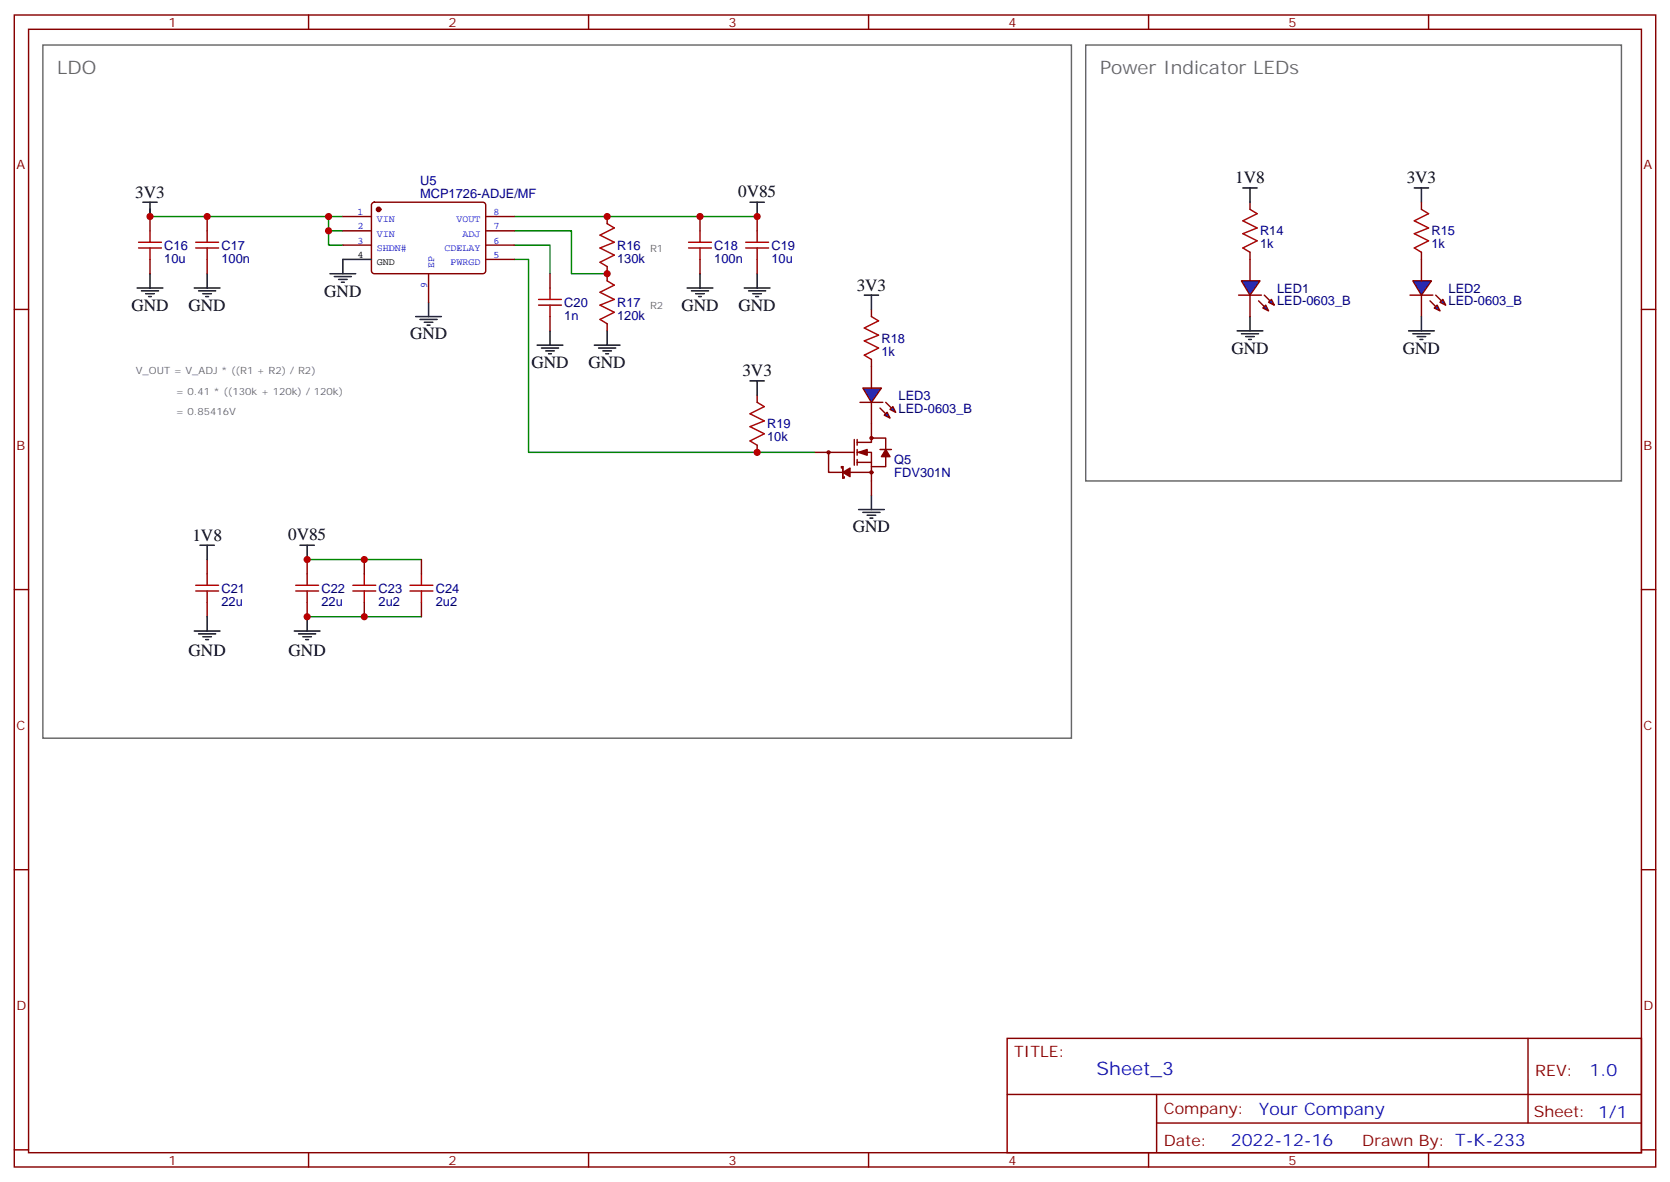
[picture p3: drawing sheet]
<svg xmlns="http://www.w3.org/2000/svg" width="412mm" height="292mm" viewBox="0 0 412 292" stroke-linecap="round" stroke-linejoin="round" font-family="sans-serif">
<g fill="none" stroke="#870000" stroke-width=".35">
<path d="M3.5 3.7h405.4v284.3h-405.4zM7.1 7.2h398.2v277.3h-398.2zM76.2 3.7v3.5M145.3 3.7v3.5M214.5 3.7v3.5M283.6 3.7v3.5M352.8 3.7v3.5M3.5 76.4h3.6M215.2 76.4v1.7M405.3 76.4h3.6M215.2 88.7v1.8M3.5 145.5h3.6"/>
<path d="M405.3 145.5h3.6M3.5 214.7h3.6M405.3 214.7h3.6M248.7 256.3h156.6v28.2h-156.6zM377.3 256.3v20.9M248.7 270.1h156.5M285.6 277.2h119.6M285.6 270.1v14.2M3.5 283.8h3.6M76.2 284.5v3.5M145.3 284.5v3.5M214.5 284.5v3.5"/>
<path d="M283.6 284.5v3.5M352.8 284.5v3.5M405.3 283.8h3.6"/>
</g>
<path d="M215.2 78.1l1.8 1.1-3.6 1.8 3.6 1.7-3.6 1.4 3.6 1.8-3.6 1.8 1.8 1" fill="none" stroke="#a10000" stroke-width=".35"/>
<path d="M213.4 72.8h3.6M215.2 72.8v3.6" fill="none" stroke="#000" stroke-width=".35"/>
<path d="M213.1 95.8h4.6l-2.5 3.5z" fill="#00f" stroke="#870000" stroke-width=".35"/>
<path d="M212.4 99.3h5.6z" fill="#f00" stroke="#870000" stroke-width=".35"/>
<g fill="#870000" stroke="#870000" stroke-width=".35">
<path d="M218.7 99.3l1.4 1.4z"/>
<path d="M217.3 100.7l1.4 1.4z"/>
</g>
<g fill="#00f" stroke="#870000" stroke-width=".35">
<path d="M219.8 101.1l.7-.7 .7 1.4z"/>
<path d="M218.4 102.5l.7-.7 .7 1.4z"/>
</g>
<g fill="none" stroke="#870000" stroke-width=".35">
<path d="M37 53.4v3.6M51.2 53.4v3.6M149.9 53.4v1.8M172.9 53.4v3.6M187 53.4v3.6M37 64v3.6M51.2 64v3.6M135.8 67.6v3.5M135.8 78.1v3.6M149.9 65.8v3.5M149.9 79.9v1.8M172.9 64v3.6"/>
<path d="M187 64v3.6M187 97.5v1.8M215.2 90.5v5.3M215.2 99.3v8.8M187 109.9v1.8M201.1 111.7h9.9M204.6 111.7v4.9h10.6M207.8 115.5v-.3h.3v2.8h.4v-.3M211 108.5v6.3M211.7 109.2h3.5v-1.1h3.5v2.8M211.7 111.7h3.5v3.5h3.5v-2.5M211.7 114.1h3.5"/>
<path d="M211.7 108.5v1.4M211.7 110.9v1.5M211.7 113.4v1.4M215.2 115.2v7M217.3 110.9h2.8"/>
<circle cx="204.6" cy="111.7" r=".35"/>
<circle cx="215.2" cy="108.1" r=".35"/>
<circle cx="215.2" cy="116.6" r=".35"/>
</g>
<path d="M37 51.7v1.7h44.1M81.1 53.4v7.1h3.6M81.1 53.4h3.6M81.1 57h3.6M127 57h14.1v10.6h8.8M127 53.4h60M127 64h3.5v47.7h56.5M127 60.5h8.8v7.1" fill="none" stroke="#008700" stroke-width=".35"/>
<g fill="none" stroke="#a10000" stroke-width=".35">
<path d="M34.2 59.8h5.7M37 57v2.8M48.3 59.8h5.7M51.2 57v2.8M149.9 55.2l1.8 1.1-3.5 1.7 3.5 1.8-3.5 1.4 3.5 1.8-3.5 1.7 1.7 1.1M170 59.8h5.7M172.9 57v2.8M184.1 59.8h5.7M187 57v2.8M34.2 61.2h5.7M37 61.2v2.8M48.3 61.2h5.7"/>
<path d="M51.2 61.2v2.8M133 75.3h5.6M133 73.9h5.6M135.8 71.1v2.8M135.8 75.3v2.8M149.9 69.3l1.8 1.1-3.5 1.7 3.5 1.8-3.5 1.4 3.5 1.8-3.5 1.7 1.7 1.1M170 61.2h5.7M172.9 61.2v2.8M184.1 61.2h5.7M187 61.2v2.8M187 99.3l1.7 1.1-3.5 1.7 3.5 1.8-3.5 1.4 3.5 1.8-3.5 1.7 1.8 1.1"/>
</g>
<g fill="none" stroke="#000" stroke-width=".35">
<path d="M35.3 49.9h3.5M37 49.9v3.5M185.2 49.9h3.5M187 49.9v3.5M33.9 71.1h6.3M34.9 71.8h4.3M36 72.5h2.1M36.7 73.2h.7M37 67.6v3.5M48 71.1h6.3M49 71.8h4.3M50.1 72.5h2.1"/>
<path d="M50.8 73.2h.7M51.2 67.6v3.5M81.5 67.6h6.3M82.5 68.3h4.3M83.6 69h2.1M84.3 69.7h.7M84.7 64v3.6M169.7 71.1h6.3M170.7 71.8h4.3M171.8 72.5h2.1M172.5 73.2h.7M172.9 67.6v3.5"/>
<path d="M183.8 71.1h6.3M184.9 71.8h4.2M185.9 72.5h2.1M186.6 73.2h.7M187 67.6v3.5M132.6 85.2h6.4M133.7 85.9h4.2M134.8 86.6h2.1M135.5 87.3h.7M135.8 81.7v3.5M146.8 85.2h6.3M147.8 85.9h4.2"/>
<path d="M148.9 86.6h2.1M149.6 87.3h.7M149.9 81.7v3.5M185.2 94h3.5M187 94v3.5M212 125.8h6.4M213.1 126.5h4.2M214.1 127.2h2.2M214.8 127.9h.7M215.2 122.2v3.6"/>
</g>
<g fill="#870000" stroke="#870000" stroke-width=".35">
<path d="M212 111.7l2.1-.8v1.5z"/>
<path d="M218.7 110.9l1.1 1.8h-2.1z"/>
<path d="M208.1 116.6l1.8-1.1v2.2z"/>
</g>
<path d="M348.9 69.3h4.6l-2.5 3.5z" fill="#00f" stroke="#870000" stroke-width=".35"/>
<path d="M348.2 72.8h5.6z" fill="#f00" stroke="#870000" stroke-width=".35"/>
<g fill="#870000" stroke="#870000" stroke-width=".35">
<path d="M354.5 72.8l1.5 1.5z"/>
<path d="M353.1 74.3l1.4 1.4z"/>
</g>
<g fill="#00f" stroke="#870000" stroke-width=".35">
<path d="M355.6 74.6l.7-.7 .7 1.4z"/>
<path d="M354.2 76l.7-.7 .7 1.4z"/>
</g>
<path d="M308.7 49.9v1.8M351 49.9v1.8M308.7 62.3v1.7M351 62.3v7M351 72.8v5.3" fill="none" stroke="#870000" stroke-width=".35"/>
<path d="M349.2 46.4h3.6M351 46.4v3.5M308.7 78.1v3.6M351 78.1v3.6M305.5 81.7h6.4M306.6 82.4h4.2M307.6 83.1h2.1M308.3 83.8h.7M347.8 81.7h6.4M348.9 82.4h4.2M350 83.1h2.1M350.7 83.8h.7" fill="none" stroke="#000" stroke-width=".35"/>
<path d="M308.7 51.7l1.7 1-3.5 1.8 3.5 1.8-3.5 1.4 3.5 1.7-3.5 1.8 1.8 1.1M351 51.7l1.8 1-3.6 1.8 3.6 1.8-3.6 1.4 3.6 1.7-3.6 1.8 1.8 1.1" fill="none" stroke="#a10000" stroke-width=".35"/>
<path d="M306.6 69.3h4.5l-2.4 3.5z" fill="#00f" stroke="#870000" stroke-width=".35"/>
<path d="M305.9 72.8h5.6z" fill="#f00" stroke="#870000" stroke-width=".35"/>
<g fill="#870000" stroke="#870000" stroke-width=".35">
<path d="M312.2 72.8l1.4 1.5z"/>
<path d="M310.8 74.3l1.4 1.4z"/>
</g>
<g fill="#00f" stroke="#870000" stroke-width=".35">
<path d="M314 73.9l.7 1.4-1.4-.7z"/>
<path d="M312.6 75.3l.7 1.4-1.4-.7z"/>
</g>
<path d="M308.7 64v5.3M308.7 72.8v5.3M51.2 138.1v3.5M75.8 138.1v3.5M90 138.1v3.5M104.1 138.1v3.5M51.2 148.7v3.5M75.8 148.7v3.5M90 148.7v3.5M104.1 148.7v3.5" fill="none" stroke="#870000" stroke-width=".35"/>
<g fill="none" stroke="#000" stroke-width=".35">
<path d="M306.9 46.4h3.5M308.7 46.4v3.5M102.7 78.1h6.3M103.7 78.8h4.2M104.8 79.6h2.1M105.8 74.6v3.5M105.5 80.3h.7M49.4 134.6h3.5M51.2 134.6v3.5M74.1 134.6h3.5M75.8 134.6v3.5M48 155.8h6.3"/>
<path d="M49 156.5h4.3M50.1 157.2h2.1M50.8 157.9h.7M51.2 152.2v3.6M72.7 155.8h6.3M73.7 156.5h4.3M74.8 157.2h2.1M75.5 157.9h.7M75.8 152.2v3.6"/>
</g>
<g fill="none" stroke="#a10000" stroke-width=".35">
<path d="M48.3 145.9h5.7M48.3 144.5h5.7M51.2 141.6v2.9M51.2 145.9v2.8M73 145.9h5.7M73 144.5h5.7M75.8 141.6v2.9M75.8 145.9v2.8M87.1 145.9h5.7M87.1 144.5h5.7M90 141.6v2.9M90 145.9v2.8"/>
<path d="M101.2 145.9h5.7M101.2 144.5h5.7M104.1 141.6v2.9M104.1 145.9v2.8"/>
</g>
<path d="M187 111.7h14.1M75.8 138.1h28.3M75.8 152.2h28.3" fill="none" stroke="#008700" stroke-width=".35"/>
<path d="M10.6 11.1h254v171.1h-254zM268.1 11.1h132.3v107.6h-132.3z" fill="none" stroke="#666" stroke-width=".35"/>
<g fill="#c00">
<circle cx="187" cy="111.7" r=".88"/>
<circle cx="172.9" cy="53.4" r=".88"/>
<circle cx="187" cy="53.4" r=".88"/>
<circle cx="51.2" cy="53.4" r=".88"/>
<circle cx="81.1" cy="53.4" r=".88"/>
<circle cx="81.1" cy="57" r=".88"/>
<circle cx="37" cy="53.4" r=".88"/>
<circle cx="149.9" cy="53.4" r=".88"/>
<circle cx="149.9" cy="67.6" r=".88"/>
<circle cx="75.8" cy="138.1" r=".88"/>
<circle cx="75.8" cy="152.2" r=".88"/>
<circle cx="90" cy="152.2" r=".88"/>
<circle cx="90" cy="138.1" r=".88"/>
</g>
<path d="M84.7 53.4h7M84.7 57h7M92 50.1l.4-.2h26.8a.71 .71 0 0 1 .7 .7v16.3a.76 .76 0 0 1-.7 .7h-26.8a.76 .76 0 0 1-.7-.7v-16.3zM119.9 53.4h7.1M119.9 57h7.1M84.7 60.5h7M105.8 67.6v7M119.9 60.5h7.1M119.9 64h7.1" fill="none" stroke="#870000" stroke-width=".35"/>
<circle cx="93.5" cy="51.7" r=".53" fill="#870000" stroke="#870000" stroke-width=".35"/>
<path d="M84.7 64h7" fill="none" stroke="#000" stroke-width=".35"/>
<g font-size="4.6" fill="#666">
<text x="14.1" y="18.2">LDO</text>
<text x="271.6" y="18.2">Power Indicator LEDs</text>
</g>
<text font-size="4.6" fill="#00f" x="270.8" y="265.3">Sheet_3</text>
<g font-size="4.2">
<text x="305" y="45.2">1V8</text>
<text x="347.4" y="45.3">3V3</text>
<text x="33.4" y="48.8">3V3</text>
<text x="182.3" y="48.7">0V85</text>
<text x="211.6" y="71.7">3V3</text>
<text x="32.5" y="76.7">GND</text>
<text x="46.6" y="76.7">GND</text>
<text x="80.1" y="73.2">GND</text>
<text x="168.3" y="76.7">GND</text>
<text x="182.4" y="76.7">GND</text>
<text x="101.2" y="83.8">GND</text>
<text x="304.1" y="87.3">GND</text>
<text x="346.4" y="87.3">GND</text>
<text x="131.2" y="90.8">GND</text>
<text x="145.3" y="90.8">GND</text>
<text x="183.3" y="92.9">3V3</text>
<text x="210.6" y="131.4">GND</text>
<text x="47.5" y="133.5">1V8</text>
<text x="71.2" y="133.4">0V85</text>
<text x="46.6" y="161.8">GND</text>
<text x="71.3" y="161.8">GND</text>
</g>
<g font-size="4.2" fill="#00f">
<text x="392.5" y="265.6">1.0</text>
<text x="310.9" y="275.1">Your Company</text>
<text x="304" y="282.9">2022-12-16</text>
</g>
<g font-size="3.9" fill="#800">
<text x="250.5" y="260.9">TITLE:</text>
<text x="379.1" y="265.6">REV:</text>
<text x="287.4" y="275.1">Company:</text>
<text x="378.7" y="275.7">Sheet: 1/1</text>
<text x="287.4" y="282.8">Date:</text>
<text x="336.4" y="282.8">Drawn By: T-K-233</text>
</g>
<g font-size="3.2" fill="#800">
<text x="41.6" y="6.7">1</text>
<text x="110.8" y="6.7">2</text>
<text x="179.9" y="6.7">3</text>
<text x="249.1" y="6.7">4</text>
<text x="318.2" y="6.7">5</text>
<text x="4.1" y="41.8">A</text>
<text x="405.9" y="41.8">A</text>
<text x="4.1" y="110.9">B</text>
<text x="405.9" y="110.9">B</text>
<text x="4.1" y="180.1">C</text>
<text x="405.9" y="180.1">C</text>
<text x="4.1" y="249.2">D</text>
<text x="405.9" y="249.2">D</text>
<text x="41.6" y="287.5">1</text>
<text x="110.8" y="287.5">2</text>
<text x="179.9" y="287.5">3</text>
<text x="249.1" y="287.5">4</text>
<text x="318.2" y="287.5">5</text>
</g>
<g font-size="3.2" fill="#000080">
<text x="103.7" y="45.7">U5</text>
<text x="103.7" y="48.9">MCP1726-ADJE/MF</text>
<text x="311.2" y="58.1">R14</text>
<text x="353.5" y="58.1">R15</text>
<text x="40.6" y="64.8">10u</text>
<text x="40.6" y="61.7">C16</text>
<text x="54.7" y="64.8">100n</text>
<text x="54.7" y="61.7">C17</text>
<text x="152.4" y="64.8">130k</text>
<text x="152.4" y="61.7">R16</text>
<text x="176.4" y="64.8">100n</text>
<text x="176.4" y="61.7">C18</text>
<text x="190.5" y="64.8">10u</text>
<text x="190.5" y="61.7">C19</text>
<text x="311.1" y="61.3">1k</text>
<text x="353.5" y="61.3">1k</text>
<text x="139.4" y="75.7">C20</text>
<text x="152.4" y="75.8">R17</text>
<text x="315.4" y="75.4">LED-0603_B</text>
<text x="315.4" y="72.3">LED1</text>
<text x="357.7" y="75.4">LED-0603_B</text>
<text x="357.7" y="72.3">LED2</text>
<text x="139.3" y="78.9">1n</text>
<text x="152.4" y="78.9">120k</text>
<text x="217.7" y="87.8">1k</text>
<text x="217.7" y="84.6">R18</text>
<text x="221.9" y="101.8">LED-0603_B</text>
<text x="221.9" y="98.7">LED3</text>
<text x="189.4" y="105.7">R19</text>
<text x="189.4" y="108.9">10k</text>
<text x="220.8" y="117.7">FDV301N</text>
<text x="220.8" y="114.5">Q5</text>
<text x="54.7" y="149.5">22u</text>
<text x="54.7" y="146.3">C21</text>
<text x="79.4" y="149.5">22u</text>
<text x="79.4" y="146.3">C22</text>
<text x="93.5" y="149.5">2u2</text>
<text x="93.5" y="146.3">C23</text>
<text x="107.6" y="149.5">2u2</text>
<text x="107.6" y="146.3">C24</text>
</g>
<g font-size="2.5" fill="#00f">
<text x="88.3" y="53.1">1</text>
<text x="121.9" y="53.1">8</text>
<text x="88.3" y="56.6">2</text>
<text x="93" y="54.9">VIN</text>
<text x="93" y="58.4">VIN</text>
<text x="112.7" y="54.9">VOUT</text>
<text x="114.2" y="58.4">ADJ</text>
<text x="121.9" y="56.6">7</text>
<text x="88.3" y="60.1">3</text>
<text x="93" y="61.9">SHDN#</text>
<text x="109.7" y="61.9">CDELAY</text>
<text x="111.2" y="65.4">PWRGD</text>
<text x="121.9" y="63.7">5</text>
<text x="121.9" y="60.1">6</text>
<text x="105.5" y="71" transform="rotate(-90 105.5 71)">9</text>
<text x="107.2" y="66.3" transform="rotate(-90 107.2 66.3)">EP</text>
</g>
<g font-size="2.5">
<text x="88.3" y="63.7">4</text>
<text x="93" y="65.4">GND</text>
</g>
<g font-size="2.5" fill="#666">
<text x="160.5" y="62.3">R1</text>
<text x="160.5" y="76.4">R2</text>
<text x="33.5" y="92.3">V_OUT = V_ADJ * ((R1 + R2) / R2)</text>
<text x="43.4" y="97.5">= 0.41 * ((130k + 120k) / 120k)</text>
<text x="43.4" y="102.5">= 0.85416V</text>
</g>
</svg>
